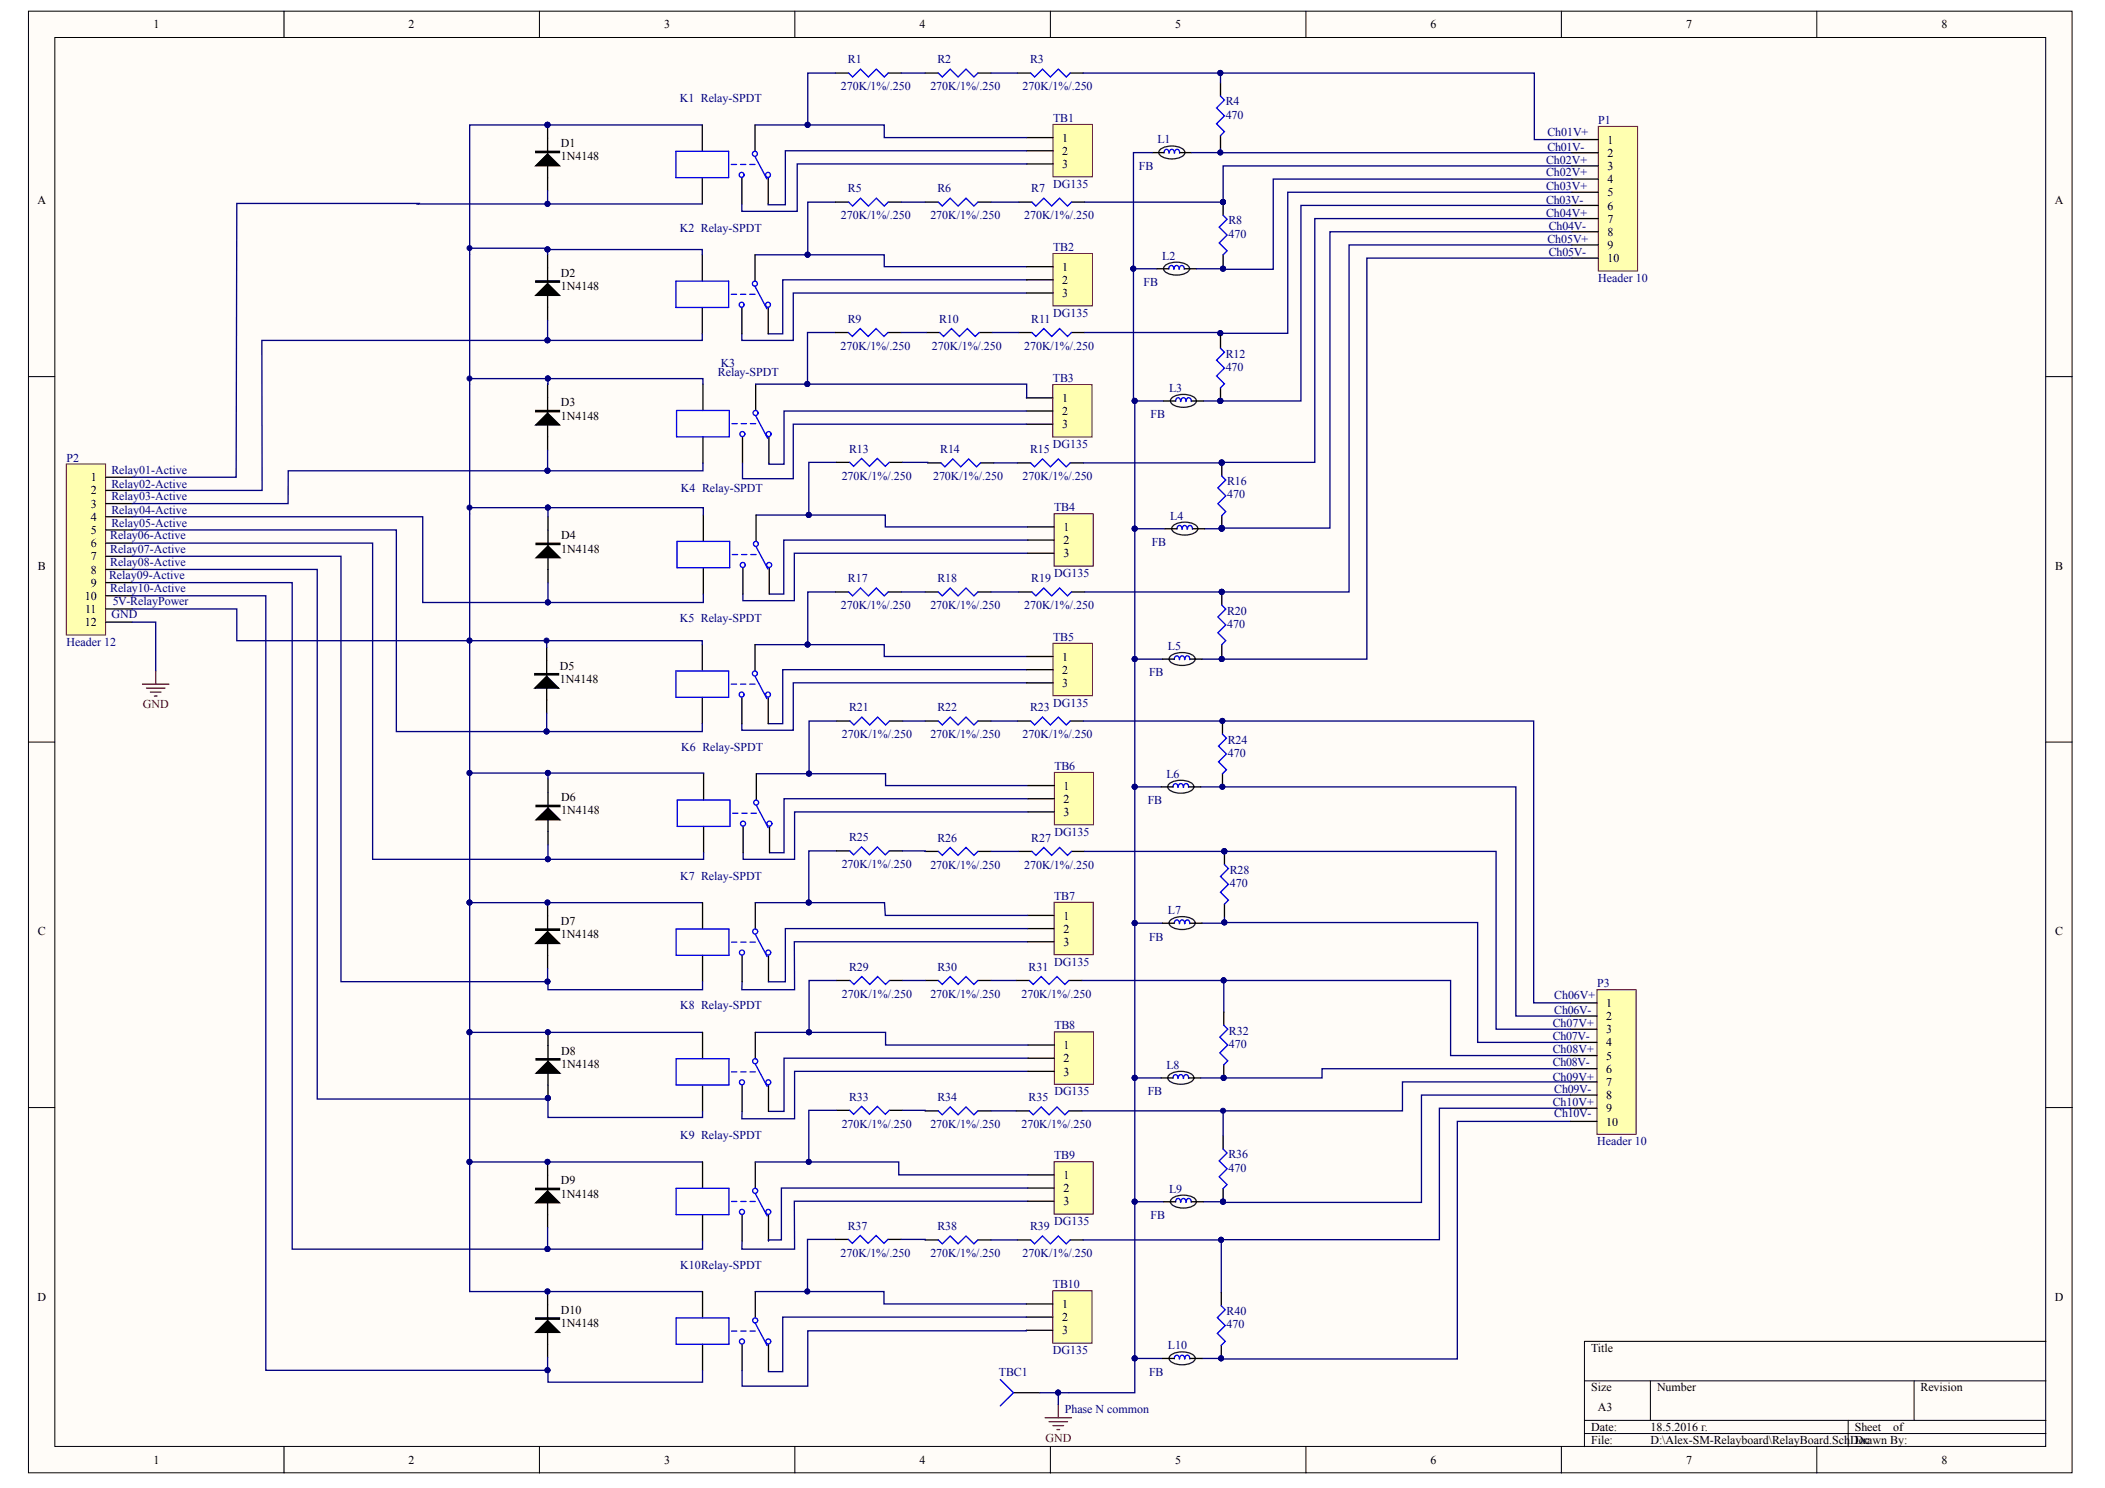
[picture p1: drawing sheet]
# Altium project RelayBoard.PrjPCB
1 sheet, 84 parts. Net scope: global (net labels, ports and power ports of the same name join across sheets).
Board file: RelayBoard.PcbDoc

## Sheet RelayBoard.SchDoc
size A3

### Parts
D1  1N4148  [SOD523]
D2  1N4148  [SOD523]
D3  1N4148  [SOD523]
D4  1N4148  [SOD523]
D5  1N4148  [SOD523]
D6  1N4148  [SOD523]
D7  1N4148  [SOD523]
D8  1N4148  [SOD523]
D9  1N4148  [SOD523]
D10  1N4148  [SOD523]
K1  Relay-SPDT  [MODULE5B]
K2  Relay-SPDT  [MODULE5B]
K3  Relay-SPDT  [MODULE5B]
K4  Relay-SPDT  [MODULE5B]
K5  Relay-SPDT  [MODULE5B]
K6  Relay-SPDT  [MODULE5B]
K7  Relay-SPDT  [MODULE5B]
K8  Relay-SPDT  [MODULE5B]
K9  Relay-SPDT  [MODULE5B]
K10  Relay-SPDT  [MODULE5B]
L1  FB  [0603C-TBD]
L2  FB  [0603C-TBD]
L3  FB  [0603C-TBD]
L4  FB  [0603C-TBD]
L5  FB  [0603C-TBD]
L6  FB  [0603C-TBD]
L7  FB  [0603C-TBD]
L8  FB  [0603C-TBD]
L9  FB  [0603C-TBD]
L10  FB  [0603C-TBD]
P1  Header 10  [HDR1X10]
P2  Header 12  [HDR1X12]
P3  Header 10  [HDR1X10]
R1  270K/1%/.250  [1210C-GENERIC]
R2  270K/1%/.250  [1210C-GENERIC]
R3  270K/1%/.250  [1210C-GENERIC]
R4  470  [1206C-GENERIC]
R5  270K/1%/.250  [1210C-GENERIC]
R6  270K/1%/.250  [1210C-GENERIC]
R7  270K/1%/.250  [1210C-GENERIC]
R8  470  [1206C-GENERIC]
R9  270K/1%/.250  [1210C-GENERIC]
R10  270K/1%/.250  [1210C-GENERIC]
R11  270K/1%/.250  [1210C-GENERIC]
R12  470  [1206C-GENERIC]
R13  270K/1%/.250  [1210C-GENERIC]
R14  270K/1%/.250  [1210C-GENERIC]
R15  270K/1%/.250  [1210C-GENERIC]
R16  470  [1206C-GENERIC]
R17  270K/1%/.250  [1210C-GENERIC]
R18  270K/1%/.250  [1210C-GENERIC]
R19  270K/1%/.250  [1210C-GENERIC]
R20  470  [1206C-GENERIC]
R21  270K/1%/.250  [1210C-GENERIC]
R22  270K/1%/.250  [1210C-GENERIC]
R23  270K/1%/.250  [1210C-GENERIC]
R24  470  [1206C-GENERIC]
R25  270K/1%/.250  [1210C-GENERIC]
R26  270K/1%/.250  [1210C-GENERIC]
R27  270K/1%/.250  [1210C-GENERIC]
R28  470  [1206C-GENERIC]
R29  270K/1%/.250  [1210C-GENERIC]
R30  270K/1%/.250  [1210C-GENERIC]
R31  270K/1%/.250  [1210C-GENERIC]
R32  470  [1206C-GENERIC]
R33  270K/1%/.250  [1210C-GENERIC]
R34  270K/1%/.250  [1210C-GENERIC]
R35  270K/1%/.250  [1210C-GENERIC]
R36  470  [1206C-GENERIC]
R37  270K/1%/.250  [1210C-GENERIC]
R38  270K/1%/.250  [1210C-GENERIC]
R39  270K/1%/.250  [1210C-GENERIC]
R40  470  [1206C-GENERIC]
TB1  DG135  [DG135-1]
TB2  DG135  [DG135-1]
TB3  DG135  [DG135-1]
TB4  DG135  [DG135-1]
TB5  DG135  [DG135-1]
TB6  DG135  [DG135-1]
TB7  DG135  [DG135-1]
TB8  DG135  [DG135-1]
TB9  DG135  [DG135-1]
TB10  DG135  [DG135-1]
TBC1  TBcommon  [PIN1]  (value not drawn)

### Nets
GND: L1.1 L2.1 L3.1 L4.1 L5.1 L6.1 L7.1 L8.1 L9.1 L10.1 P2.12 TBC1.1
NetD1_A: D1.A K1.2 P2.1
NetD1_K: D1.K D2.K D3.K D4.K D5.K D6.K D7.K D8.K D9.K D10.K K1.1 K2.1 K3.1 K4.1 K5.1 K6.1 K7.1 K8.1 K9.1 K10.1 P2.11
NetD2_A: D2.A K2.2 P2.2
NetD3_A: D3.A K3.2 P2.3
NetD4_A: D4.A K4.2 P2.4
NetD5_A: D5.A K5.2 P2.5
NetD6_A: D6.A K6.2 P2.6
NetD7_A: D7.A K7.2 P2.7
NetD8_A: D8.A K8.2 P2.8
NetD9_A: D9.A K9.2 P2.9
NetD10_A: D10.A K10.2 P2.10
NetK1_3: K1.3 TB1.3
NetK1_4: K1.4 R1.2 TB1.1
NetK1_5: K1.5 TB1.2
NetK2_3: K2.3 TB2.3
NetK2_4: K2.4 R5.2 TB2.1
NetK2_5: K2.5 TB2.2
NetK3_3: K3.3 TB3.3
NetK3_4: K3.4 R9.2 TB3.1
NetK3_5: K3.5 TB3.2
NetK4_3: K4.3 TB4.3
NetK4_4: K4.4 R13.2 TB4.1
NetK4_5: K4.5 TB4.2
NetK5_3: K5.3 TB5.3
NetK5_4: K5.4 R17.2 TB5.1
NetK5_5: K5.5 TB5.2
NetK6_3: K6.3 TB6.3
NetK6_4: K6.4 R21.2 TB6.1
NetK6_5: K6.5 TB6.2
NetK7_3: K7.3 TB7.3
NetK7_4: K7.4 R25.2 TB7.1
NetK7_5: K7.5 TB7.2
NetK8_3: K8.3 TB8.3
NetK8_4: K8.4 R29.2 TB8.1
NetK8_5: K8.5 TB8.2
NetK9_3: K9.3 TB9.3
NetK9_4: K9.4 R33.2 TB9.1
NetK9_5: K9.5 TB9.2
NetK10_3: K10.3 TB10.3
NetK10_4: K10.4 R37.2 TB10.1
NetK10_5: K10.5 TB10.2
NetL1_2: L1.2 P1.2 R4.2
NetL2_2: L2.2 P1.4
NetL3_2: L3.2 P1.6 R12.2
NetL4_2: L4.2 P1.8 R16.2
NetL5_2: L5.2 P1.10
NetL6_2: L6.2 P3.2 R24.2
NetL7_2: L7.2 P3.4 R28.2
NetL8_2: L8.2 P3.6 R32.2
NetL9_2: L9.2 P3.8 R36.2
NetL10_2: L10.2 P3.10 R40.2
NetP1_1: P1.1 R3.1 R4.1
NetP1_3: P1.3 R7.1 R8.1
NetP1_5: P1.5 R11.1 R12.1
NetP1_7: P1.7 R15.1 R16.1
NetP1_9: P1.9 R19.1 R20.1
NetP3_1: P3.1 R23.1 R24.1
NetP3_3: P3.3 R27.1 R28.1
NetP3_5: P3.5 R31.1 R32.1
NetP3_7: P3.7 R35.1 R36.1
NetP3_9: P3.9 R39.1 R40.1
NetR1_1: R1.1 R2.2
NetR2_1: R2.1 R3.2
NetR5_1: R5.1 R6.2
NetR6_1: R6.1 R7.2
NetR9_1: R9.1 R10.2
NetR10_1: R10.1 R11.2
NetR13_1: R13.1 R14.2
NetR14_1: R14.1 R15.2
NetR17_1: R17.1 R18.2
NetR18_1: R18.1 R19.2
NetR21_1: R21.1 R22.2
NetR22_1: R22.1 R23.2
NetR25_1: R25.1 R26.2
NetR26_1: R26.1 R27.2
NetR29_1: R29.1 R30.2
NetR30_1: R30.1 R31.2
NetR33_1: R33.1 R34.2
NetR34_1: R34.1 R35.2
NetR37_1: R37.1 R38.2
NetR38_1: R38.1 R39.2

Not connected (* = marked no-connect by the designer): R8 2; R20 2

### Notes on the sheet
- (near P1) Ch02V+
- (near P1) Ch01V+
- (near P1) Ch01V-
- (near P1) Ch03V+
- (near P1) Ch03V-
- (near P1) Ch04V+
- (near P1) Ch05V+
- (near P1) Ch04V-
- (near P1) Ch05V-
- (near P2) Relay03-Active
- (near P2) Relay02-Active
- (near P2) Relay01-Active
- (near P2) Relay04-Active
- (near P2) Relay09-Active
- (near P2) Relay06-Active
- (near P2) Relay07-Active
- (near P2) Relay08-Active
- (near P2) Relay05-Active
- (near P2) Relay10-Active
- (near P2) GND
- (near P2) 5V-RelayPower
- (near P3) Ch07V+
- (near P3) Ch07V-
- (near P3) Ch06V+
- (near P3) Ch06V-
- (near P3) Ch08V+
- (near P3) Ch08V-
- (near P3) Ch09V+
- (near P3) Ch10V+
- (near P3) Ch09V-
- (near P3) Ch10V-
- Phase N common
